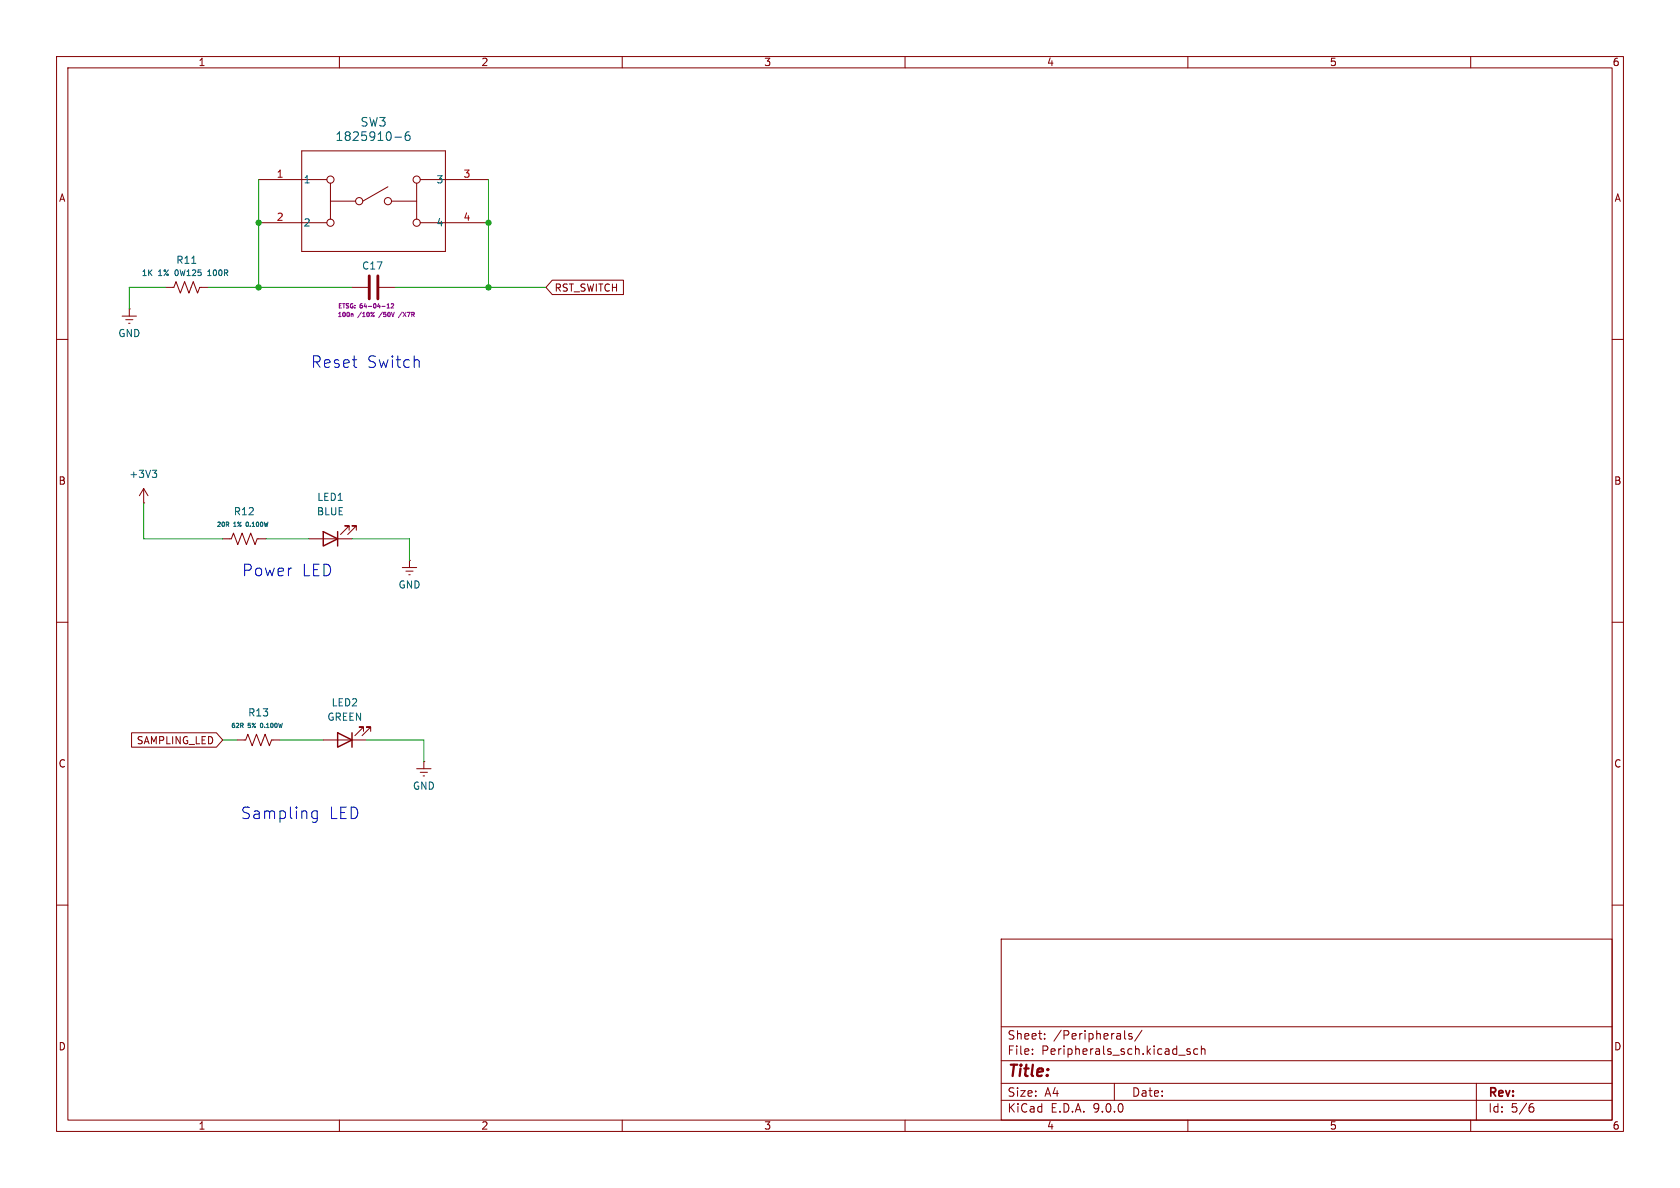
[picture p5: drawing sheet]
<svg xmlns="http://www.w3.org/2000/svg" width="297mm" height="210mm" viewBox="0 0 297 210" stroke-linecap="round" stroke-linejoin="round" font-family="sans-serif">
<g fill="none" stroke="#840000" stroke-width=".18">
<path d="M10 10h277v190h-277zM12 12h273v186h-273zM60 10v2M110 10v2M160 10v2M210 10v2M260 10v2M45.7 31.8h12.1M45.7 39.4h12.1M53.3 26.7h25.4v17.8h-25.4zM58.4 32.4v6.3M58.4 35.6h4.5"/>
<path d="M68.6 33l-4.5 2.6M69.2 35.6h4.5M73.7 32.4v6.3M74.3 31.8h12.1M74.3 39.4h12.1M21.6 55.9h2.5M22.2 56.5h1.3M22.7 57.2h.3M22.9 54.6h.1M22.9 54.6v1.3M29.2 50.8h1.5l.4-1 .8 2 .7-2 .8 2 .8-2 .7 2 .4-1h1.5M62.2 50.8h2.8"/>
<path d="M67.1 50.8h2.7M97.6 49.5h12.6v2.6h-12.6l-1.1-1.3zM10 60h2M285 60h2M25.4 88.9h.1M25.4 86.4l-.8 1.2M25.4 86.4l.8 1.2M25.4 86.4v2.5M39.4 95.3h1.5l.4-1.1 .7 2.1 .8-2.1 .8 2.1 .7-2.1 .8 2.1 .4-1h1.5M54.6 95.3h7.6M61.7 93.7v-.7h-.7h.7l-1.5 1.5M63 93.7v-.7h-.8h.8l-1.5 1.5"/>
<path d="M72.4 99.1h.1M72.4 99.1v1.2M10 110h2M71.1 100.3h2.6M71.8 101h1.2M72.3 101.6h.2M285 110h2M23.3 129.5h15l1.1 1.3-1.1 1.3h-15zM41.9 130.8h1.5l.4-1 .8 2 .7-2 .8 2 .8-2 .7 2 .4-1h1.5M57.1 130.8h7.7M64.3 129.3v-.8h-.8h.8l-1.6 1.5M65.5 129.3v-.8h-.7h.7l-1.5 1.5"/>
<path d="M73.7 135.9h2.5M74.3 136.5h1.3M74.8 137.2h.3M74.9 134.6h.1M74.9 134.6v1.3M10 160h2M177 166h108v32h-108zM285 160h2M60 198v2M110 198v2M160 198v2M177 194.5h108"/>
<path d="M177 191.5h108M177 187.5h108M177 181.5h108M182.5 186.3v.1M182.5 185.5v.1M184.7 183.6v.1M184.7 182.8v.1M197 191.5v3M198.8 182.2v1.3l.2 .2M200.1 182.8l-.4-.1-.2 .2 .1 .2 .5 .2v.3h-.6M201.9 182.1l-1.3 2M208.4 186.5h1.1"/>
<path d="M210 198v2M210.4 185.5l-.4-.1-.2 .2 .1 .2 .5 .2v.3h-.6M211.7 185.5l-.4-.1-.3 .3v.4l.2 .2h.5M212.4 185.5l.2-.1 .4 .1v.9M212.4 184.9v1.5M260 198v2M261 191.5v6.5M270.6 195.7h.4l.2 .3-.1 .5-.5 .1M271 195.1l-.4 .1"/>
<circle cx="58.4" cy="39.4" r=".63"/>
<circle cx="58.4" cy="31.7" r=".63"/>
<circle cx="63.5" cy="35.6" r=".63"/>
<circle cx="68.6" cy="35.6" r=".63"/>
<circle cx="73.7" cy="31.7" r=".63"/>
<circle cx="73.7" cy="39.4" r=".63"/>
</g>
<path d="M69.8 24.2h1.2M72.4 23.3a.6 .6 0 0 0-.8 .7v.5l.2 .3h.4l.2-.1 .1-.5-.1-.2-.5-.1-.3 .3M33.9 46.6h.7M36.7 48.7h.6M36.8 47.9l-.1 .1M26.9 83.1h.8l-.4 .5M27.5 83.6l.2 .3v.3l-.2 .2" fill="none" stroke="#006464" stroke-width=".18"/>
<path d="M65.3 48.8v4M66.8 48.8v4" fill="none" stroke="#840000" stroke-width=".51"/>
<path d="M62.2 55.5l.2 .1v.4M66 55.8l.1 .1-.1 .1M66.1 55.2l-.5 .8M68.4 54.4h.5M68.4 53.9l.3-.2v.7M69.2 53.8l.3-.1 .1 .2-.5 .5h.5M71.1 55.2l-.7 1" fill="none" stroke="#840084" stroke-width=".18"/>
<path d="M57.1 94l2.6 1.3-2.6 1.2zM59.7 94v2.5M59.7 129.5l2.5 1.3-2.5 1.3zM62.2 129.5v2.6" fill="none" stroke="#840000" stroke-width=".25"/>
<path d="M45.7 31.8v19M86.4 31.8v19M29.2 50.8h-6.3v3.8M36.8 50.8h25.4M69.8 50.8h26.7M25.4 88.9v6.4h14M47 95.3h7.6M62.2 95.3h10.2v3.8M39.4 130.8h2.5M49.5 130.8h7.6M64.8 130.8h10.1v3.8" fill="none" stroke="#009600" stroke-width=".18"/>
<path d="M73.8 63.6l.3 .3v1M55.1 144.3l.4 .4 .6-.1M56.1 143.3v1.7a.55 .55 0 0 1-.9 .3M56.1 143.4l-.6-.1-.4 .4" fill="none" stroke="#0000c2" stroke-width=".18"/>
<g fill="#009600" stroke="#009600" stroke-width=".18">
<circle cx="45.7" cy="39.4" r=".46"/>
<circle cx="86.4" cy="50.8" r=".46"/>
<circle cx="86.4" cy="39.4" r=".46"/>
<circle cx="45.7" cy="50.8" r=".46"/>
</g>
<g font-size="2.8" fill="#0000c2">
<text x="54.9" y="65.3">Reset</text>
<text x="64.8" y="65.3">Switch</text>
<text x="42.7" y="102.1">Power</text>
<text x="53.3" y="102.1">LED</text>
<text x="42.5" y="145">Sampling</text>
<text x="58.1" y="145">LED</text>
</g>
<text font-size="2.8" fill="#840000" x="178" y="190.9">Title:</text>
<g font-size="2.1" fill="#006464">
<text x="63.6" y="22.6">SW3</text>
<text x="59.2" y="25.1">1825910-6</text>
</g>
<g font-size="2.1" fill="#840000">
<text x="178" y="184">Sheet:</text>
<text x="186.2" y="184">/Peripherals/</text>
<text x="178" y="186.7">File:</text>
<text x="184.1" y="186.7">Peripherals_sch.kicad_sch</text>
<text x="178" y="196.9">KiCad</text>
<text x="178" y="194.1">Size:</text>
<text x="184.7" y="194.1">A4</text>
<text x="185.7" y="196.9">E.D.A.</text>
<text x="193.3" y="196.9">9.0.0</text>
<text x="200" y="194.1">Date:</text>
<text x="263" y="194.3">Rev:</text>
<text x="263" y="196.9">Id:</text>
<text x="267.1" y="196.9">5/6</text>
</g>
<g font-size="1.8" fill="#840000">
<text x="35" y="11.9">1</text>
<text x="85" y="11.9">2</text>
<text x="135" y="11.9">3</text>
<text x="185" y="11.9">4</text>
<text x="235" y="11.9">5</text>
<text x="285" y="11.9">6</text>
<text x="10.3" y="35.9">A</text>
<text x="285.3" y="35.9">A</text>
<text x="97.9" y="51.8">RST_SWITCH</text>
<text x="10.3" y="85.9">B</text>
<text x="285.3" y="85.9">B</text>
<text x="24.1" y="131.8">SAMPLING_LED</text>
<text x="10.3" y="135.9">C</text>
<text x="285.3" y="135.9">C</text>
<text x="10.3" y="185.9">D</text>
<text x="285.3" y="185.9">D</text>
<text x="35" y="199.9">1</text>
<text x="85" y="199.9">2</text>
<text x="135" y="199.9">3</text>
<text x="185" y="199.9">4</text>
<text x="235" y="199.9">5</text>
<text x="285" y="199.9">6</text>
</g>
<g font-size="1.8" fill="#a90000">
<text x="48.8" y="31.5">1</text>
<text x="81.8" y="31.5">3</text>
<text x="48.8" y="39.1">2</text>
<text x="81.8" y="39.1">4</text>
</g>
<g font-size="1.8" fill="#006464">
<text x="53.6" y="32.6">1</text>
<text x="77.1" y="32.6">3</text>
<text x="53.6" y="40.2">2</text>
<text x="77.1" y="40.2">4</text>
<text x="31.1" y="46.8">R11</text>
<text x="63.9" y="47.9">C17</text>
<text x="20.8" y="59.8">GND</text>
<text x="22.8" y="84.7">+3V3</text>
<text x="56" y="88.7">LED1</text>
<text x="41.2" y="91.3">R12</text>
<text x="55.9" y="91.3">BLUE</text>
<text x="70.4" y="104.2">GND</text>
<text x="58.5" y="125.1">LED2</text>
<text x="43.8" y="126.8">R13</text>
<text x="57.8" y="127.6">GREEN</text>
<text x="72.9" y="139.8">GND</text>
</g>
<g font-size="1.4" fill="#006464">
<text x="24.9" y="49">1K</text>
<text x="28" y="49">1%</text>
<text x="31.1" y="49">0W125</text>
<text x="37.2" y="49">100R</text>
</g>
<g font-size="1.1" fill="#840084">
<text x="59.6" y="56.2">100n</text>
<text x="59.6" y="54.7">ETSG:</text>
<text x="63.3" y="56.2">/10%</text>
<text x="63.7" y="54.7">64-04-12</text>
<text x="67.3" y="56.2">/50V</text>
<text x="71.1" y="56.2">/X7R</text>
</g>
<g font-size="1.1" fill="#006464">
<text x="38.2" y="93.3">20R</text>
<text x="41.3" y="93.3">1%</text>
<text x="43.8" y="93.3">0.100W</text>
<text x="40.8" y="128.9">62R</text>
<text x="43.9" y="128.9">5%</text>
<text x="46.3" y="128.9">0.100W</text>
</g>
</svg>
